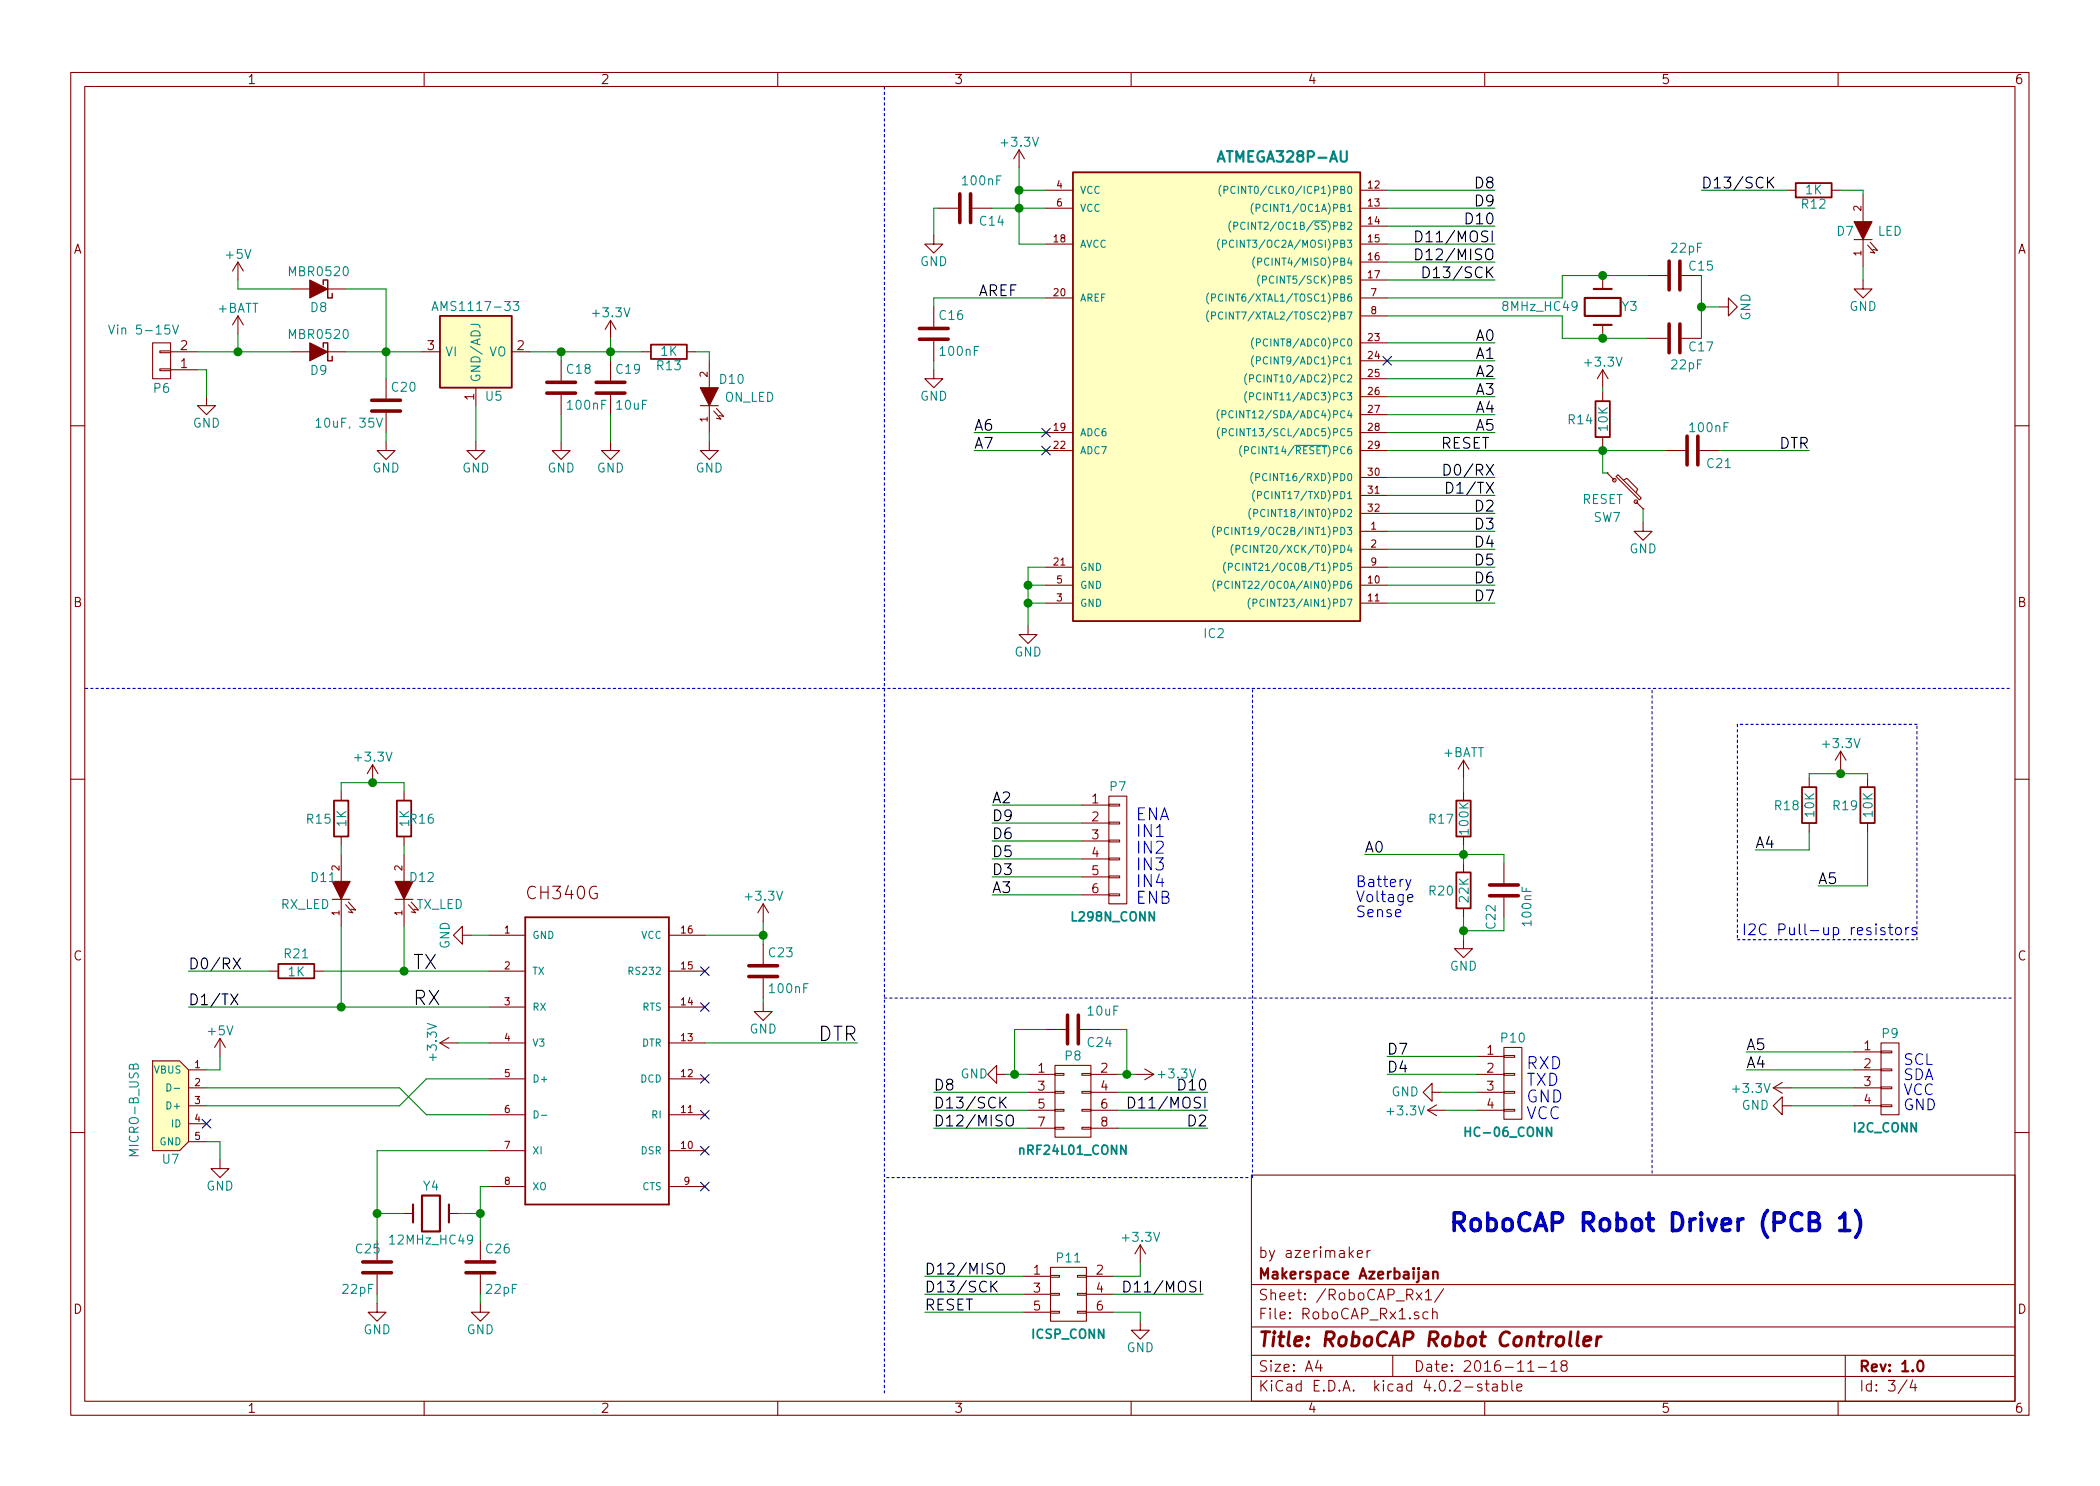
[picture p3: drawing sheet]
EESchema Schematic File Version 2
LIBS:power
LIBS:device
LIBS:transistors
LIBS:conn
LIBS:linear
LIBS:regul
LIBS:74xx
LIBS:cmos4000
LIBS:adc-dac
LIBS:memory
LIBS:xilinx
LIBS:microcontrollers
LIBS:dsp
LIBS:microchip
LIBS:analog_switches
LIBS:motorola
LIBS:texas
LIBS:intel
LIBS:audio
LIBS:interface
LIBS:digital-audio
LIBS:philips
LIBS:display
LIBS:cypress
LIBS:siliconi
LIBS:opto
LIBS:atmel
LIBS:contrib
LIBS:valves
LIBS:4000-ic
LIBS:7400-ic
LIBS:analog-ic
LIBS:avr-mcu
LIBS:bluegiga
LIBS:connector
LIBS:diode-inc-ic
LIBS:freescale-ic
LIBS:ftdi-ic
LIBS:led
LIBS:maxim-ic
LIBS:micrel-ic
LIBS:microchip-ic
LIBS:nxp-ic
LIBS:on-semi-ic
LIBS:regulator
LIBS:rohm
LIBS:sharp-relay
LIBS:sparkfun
LIBS:standard
LIBS:stmicro-mcu
LIBS:ti-ic
LIBS:transistor
LIBS:uln-ic
LIBS:metrix_parts
LIBS:mogar_KiCAD
LIBS:SparkFun
LIBS:bytelabs-ch
LIBS:CH340G
LIBS:joystick
LIBS:nokia_5110_lcd
LIBS:RoboCAP_ver1-cache
EELAYER 25 0
EELAYER END
$Descr A4 11693 8268
encoding utf-8
Sheet 3 4
Title "RoboCAP Robot Controller"
Date "2016-11-18"
Rev "1.0"
Comp "Makerspace Azerbaijan"
Comment1 "by azerimaker"
Comment2 ""
Comment3 ""
Comment4 ""
$EndDescr
$Comp
L ATMEGA328P-A IC2
U 1 1
P 6725 2150
F 0 "IC2" H 6700 750 50  0000 L BNN
F 1 "ATMEGA328P-AU" H 6775 3400 59  0000 L BNB
F 2 "Housings_QFP:TQFP-32_7x7mm_Pitch0.8mm" H 6725 2150 50  0001 C CIN
F 3 "" H 6725 2150 50  0000 C CNN
	1    6725 2150
	1    0    0    -1  
$EndComp
$Comp
L D_Schottky D9
U 1 1
P 1775 1950
F 0 "D9" H 1775 2050 50  0000 C CNN
F 1 "MBR0520" H 1775 1850 50  0000 C CNN
F 2 "Diodes_SMD:DO-214AB" H 1775 1950 50  0001 C CNN
F 3 "" H 1775 1950 50  0000 C CNN
	1    1775 1950
	-1   0    0    1   
$EndComp
$Comp
L CONN_01X02 P6
U 1 1
P 900 2000
F 0 "P6" H 900 2150 50  0000 C CNN
F 1 "Vin 5-15V" H 1000 1825 50  0000 C CNN
F 2 "Terminal_Blocks:TerminalBlock_Pheonix_MKDS1.5-2pol" H 900 2000 50  0001 C CNN
F 3 "" H 900 2000 50  0000 C CNN
	1    900  2000
	-1   0    0    1   
$EndComp
$Comp
L AP1117D33 U5
U 1 1
P 2650 1950
F 0 "U5" H 2750 1700 50  0000 C CNN
F 1 "AMS1117-33" H 2650 2200 50  0000 C CNN
F 2 "sot:SOT223" H 2650 1950 50  0001 C CNN
F 3 "" H 2650 1950 50  0000 C CNN
	1    2650 1950
	1    0    0    -1  
$EndComp
$Comp
L MICRO-B_USB U7
U 1 1
P 950 6150
F 0 "U7" H 950 5850 50  0000 C CNN
F 1 "MICRO-B_USB" V 750 6125 50  0000 C CNN
F 2 "USB_Connectors:Micro_USB_TH" H 950 6150 60  0001 C CNN
F 3 "" H 950 6150 60  0000 C CNN
	1    950  6150
	1    0    0    -1  
$EndComp
$Comp
L CH340G U6
U 1 1
P 3325 5900
F 0 "U6" H 3325 5900 50  0001 L CNN
F 1 "CH340G" H 3325 5900 50  0001 L CNN
F 2 "soic:SOIC16" H 3325 5900 50  0001 L CNN
F 3 "" H 3325 5900 60  0000 C CNN
	1    3325 5900
	1    0    0    -1  
$EndComp
$Comp
L CONN_01X06 P7
U 1 1
P 6225 4725
F 0 "P7" H 6225 5075 50  0000 C CNN
F 1 "L298N_CONN" H 6200 4350 50  0000 C CNB
F 2 "Pin_Headers:Pin_Header_Straight_1x06" H 6225 4725 50  0001 C CNN
F 3 "" H 6225 4725 50  0000 C CNN
	1    6225 4725
	1    0    0    -1  
$EndComp
$Comp
L D_Schottky D8
U 1 1
P 1775 1600
F 0 "D8" H 1775 1700 50  0000 C CNN
F 1 "MBR0520" H 1775 1500 50  0000 C CNN
F 2 "Diodes_SMD:DO-214AB" H 1775 1600 50  0001 C CNN
F 3 "" H 1775 1600 50  0000 C CNN
	1    1775 1600
	-1   0    0    1   
$EndComp
$Comp
L Crystal Y4
U 1 1
P 2400 6750
F 0 "Y4" H 2400 6900 50  0000 C CNN
F 1 "12MHz_HC49" H 2400 6600 50  0000 C CNN
F 2 "Crystals:Crystal_HC49-U_Vertical" H 2400 6750 50  0001 C CNN
F 3 "" H 2400 6750 50  0000 C CNN
	1    2400 6750
	1    0    0    -1  
$EndComp
$Comp
L Crystal Y3
U 1 1
P 8925 1700
F 0 "Y3" V 8925 1850 50  0000 C CNN
F 1 "8MHz_HC49" V 8925 1350 50  0000 C CNN
F 2 "Crystals:Crystal_HC49-U_Vertical" H 8925 1700 50  0001 C CNN
F 3 "" H 8925 1700 50  0000 C CNN
	1    8925 1700
	0    1    1    0   
$EndComp
$Comp
L C C25
U 1 1
P 2100 7050
F 0 "C25" H 1975 7150 50  0000 L CNN
F 1 "22pF" H 1900 6925 50  0000 L CNN
F 2 "Capacitors_SMD:C_0603_HandSoldering" H 2138 6900 50  0001 C CNN
F 3 "" H 2100 7050 50  0000 C CNN
	1    2100 7050
	1    0    0    -1  
$EndComp
$Comp
L C C26
U 1 1
P 2675 7050
F 0 "C26" H 2700 7150 50  0000 L CNN
F 1 "22pF" H 2700 6925 50  0000 L CNN
F 2 "Capacitors_SMD:C_0603_HandSoldering" H 2713 6900 50  0001 C CNN
F 3 "" H 2675 7050 50  0000 C CNN
	1    2675 7050
	1    0    0    -1  
$EndComp
$Comp
L C C15
U 1 1
P 9325 1525
F 0 "C15" V 9275 1600 50  0000 L CNN
F 1 "22pF" V 9175 1500 50  0000 L CNN
F 2 "Capacitors_SMD:C_0603_HandSoldering" H 9363 1375 50  0001 C CNN
F 3 "" H 9325 1525 50  0000 C CNN
	1    9325 1525
	0    1    1    0   
$EndComp
$Comp
L C C17
U 1 1
P 9325 1875
F 0 "C17" V 9375 1950 50  0000 L CNN
F 1 "22pF" V 9475 1850 50  0000 L CNN
F 2 "Capacitors_SMD:C_0603_HandSoldering" H 9363 1725 50  0001 C CNN
F 3 "" H 9325 1875 50  0000 C CNN
	1    9325 1875
	0    1    1    0   
$EndComp
$Comp
L C C18
U 1 1
P 3125 2150
F 0 "C18" H 3150 2250 50  0000 L CNN
F 1 "100nF" H 3150 2050 50  0000 L CNN
F 2 "Capacitors_SMD:C_0805" H 3163 2000 50  0001 C CNN
F 3 "" H 3125 2150 50  0000 C CNN
	1    3125 2150
	1    0    0    -1  
$EndComp
$Comp
L C C19
U 1 1
P 3400 2150
F 0 "C19" H 3425 2250 50  0000 L CNN
F 1 "10uF" H 3425 2050 50  0000 L CNN
F 2 "Capacitors_SMD:C_0805" H 3438 2000 50  0001 C CNN
F 3 "" H 3400 2150 50  0000 C CNN
	1    3400 2150
	1    0    0    -1  
$EndComp
$Comp
L C C20
U 1 1
P 2150 2250
F 0 "C20" H 2175 2350 50  0000 L CNN
F 1 "10uF, 35V" H 1750 2150 50  0000 L CNN
F 2 "Capacitors_SMD:C_0805" H 2188 2100 50  0001 C CNN
F 3 "" H 2150 2250 50  0000 C CNN
	1    2150 2250
	1    0    0    -1  
$EndComp
$Comp
L LED D10
U 1 1
P 3950 2200
F 0 "D10" V 4050 2075 50  0000 C CNN
F 1 "ON_LED" V 3950 1975 50  0000 C CNN
F 2 "LEDs:LED_0805" H 3950 2200 50  0001 C CNN
F 3 "" H 3950 2200 50  0000 C CNN
	1    3950 2200
	0    -1   -1   0   
$EndComp
$Comp
L R R13
U 1 1
P 3725 1950
F 0 "R13" V 3805 1950 50  0000 C CNN
F 1 "1K" V 3725 1950 50  0000 C CNN
F 2 "Resistors_SMD:R_0805" V 3655 1950 50  0001 C CNN
F 3 "" H 3725 1950 50  0000 C CNN
	1    3725 1950
	0    1    1    0   
$EndComp
$Comp
L C C23
U 1 1
P 4250 5400
F 0 "C23" H 4275 5500 50  0000 L CNN
F 1 "100nF" H 4275 5300 50  0000 L CNN
F 2 "Capacitors_SMD:C_0805" H 4288 5250 50  0001 C CNN
F 3 "" H 4250 5400 50  0000 C CNN
	1    4250 5400
	1    0    0    -1  
$EndComp
$Comp
L +3.3V #PWR051
U 1 1
P 3400 1875
F 0 "#PWR051" H 3400 1725 50  0001 C CNN
F 1 "+3.3V" H 3400 2015 50  0000 C CNN
F 2 "" H 3400 1875 50  0000 C CNN
F 3 "" H 3400 1875 50  0000 C CNN
	1    3400 1875
	1    0    0    -1  
$EndComp
$Comp
L +BATT #PWR052
U 1 1
P 1325 1850
F 0 "#PWR052" H 1325 1700 50  0001 C CNN
F 1 "+BATT" H 1325 1990 50  0000 C CNN
F 2 "" H 1325 1850 50  0000 C CNN
F 3 "" H 1325 1850 50  0000 C CNN
	1    1325 1850
	1    0    0    -1  
$EndComp
$Comp
L +5V #PWR053
U 1 1
P 1325 1550
F 0 "#PWR053" H 1325 1400 50  0001 C CNN
F 1 "+5V" H 1325 1690 50  0000 C CNN
F 2 "" H 1325 1550 50  0000 C CNN
F 3 "" H 1325 1550 50  0000 C CNN
	1    1325 1550
	1    0    0    -1  
$EndComp
$Comp
L CONN_02X04 P8
U 1 1
P 5975 6125
F 0 "P8" H 5975 6375 50  0000 C CNN
F 1 "nRF24L01_CONN" H 5975 5850 50  0000 C CNB
F 2 "Pin_Headers:Pin_Header_Straight_2x04" H 5975 4925 50  0001 C CNN
F 3 "" H 5975 4925 50  0000 C CNN
	1    5975 6125
	1    0    0    -1  
$EndComp
$Comp
L CONN_02X03 P11
U 1 1
P 5950 7200
F 0 "P11" H 5950 7400 50  0000 C CNN
F 1 "ICSP_CONN" H 5950 6975 50  0000 C CNB
F 2 "Pin_Headers:Pin_Header_Straight_2x03" H 5950 6000 50  0001 C CNN
F 3 "" H 5950 6000 50  0000 C CNN
	1    5950 7200
	1    0    0    -1  
$EndComp
$Comp
L CONN_01X04 P10
U 1 1
P 8425 6025
F 0 "P10" H 8425 6275 50  0000 C CNN
F 1 "HC-06_CONN" H 8400 5750 50  0000 C CNB
F 2 "Pin_Headers:Pin_Header_Straight_1x04" H 8425 6025 50  0001 C CNN
F 3 "" H 8425 6025 50  0000 C CNN
	1    8425 6025
	1    0    0    -1  
$EndComp
$Comp
L R R12
U 1 1
P 10100 1050
F 0 "R12" V 10180 1050 50  0000 C CNN
F 1 "1K" V 10100 1050 50  0000 C CNN
F 2 "Resistors_SMD:R_0805" V 10030 1050 50  0001 C CNN
F 3 "" H 10100 1050 50  0000 C CNN
	1    10100 1050
	0    1    1    0   
$EndComp
$Comp
L LED D7
U 1 1
P 10375 1275
F 0 "D7" V 10375 1375 50  0000 C CNN
F 1 "LED" V 10375 1125 50  0000 C CNN
F 2 "LEDs:LED_0805" H 10375 1275 50  0001 C CNN
F 3 "" H 10375 1275 50  0000 C CNN
	1    10375 1275
	0    -1   -1   0   
$EndComp
$Comp
L LED D12
U 1 1
P 2250 4950
F 0 "D12" V 2325 4850 50  0000 C CNN
F 1 "TX_LED" V 2175 4750 50  0000 C CNN
F 2 "LEDs:LED_0805" H 2250 4950 50  0001 C CNN
F 3 "" H 2250 4950 50  0000 C CNN
	1    2250 4950
	0    -1   -1   0   
$EndComp
$Comp
L R R16
U 1 1
P 2250 4550
F 0 "R16" H 2150 4550 50  0000 C CNN
F 1 "1K" V 2250 4550 50  0000 C CNN
F 2 "Resistors_SMD:R_0805" V 2180 4550 50  0001 C CNN
F 3 "" H 2250 4550 50  0000 C CNN
	1    2250 4550
	-1   0    0    1   
$EndComp
$Comp
L SW_PUSH_SMALL SW7
U 1 1
P 9050 2725
F 0 "SW7" H 8950 2575 50  0000 C CNN
F 1 "RESET" H 8925 2675 50  0000 C CNN
F 2 "Buttons_Switches_SMD:SW_SPST_EVQPE1" H 9050 2725 50  0001 C CNN
F 3 "" H 9050 2725 50  0000 C CNN
	1    9050 2725
	1    0    0    -1  
$EndComp
$Comp
L R R14
U 1 1
P 8925 2325
F 0 "R14" H 9050 2325 50  0000 C CNN
F 1 "10K" V 8925 2325 50  0000 C CNN
F 2 "Resistors_SMD:R_0805" V 8855 2325 50  0001 C CNN
F 3 "" H 8925 2325 50  0000 C CNN
	1    8925 2325
	-1   0    0    1   
$EndComp
$Comp
L C C16
U 1 1
P 5200 1850
F 0 "C16" H 5225 1950 50  0000 L CNN
F 1 "100nF" H 5225 1750 50  0000 L CNN
F 2 "Capacitors_SMD:C_0805" H 5238 1700 50  0001 C CNN
F 3 "" H 5200 1850 50  0000 C CNN
	1    5200 1850
	1    0    0    -1  
$EndComp
$Comp
L C C14
U 1 1
P 5375 1150
F 0 "C14" V 5450 1225 50  0000 L CNN
F 1 "100nF" V 5225 1125 50  0000 L CNN
F 2 "Capacitors_SMD:C_0805" H 5413 1000 50  0001 C CNN
F 3 "" H 5375 1150 50  0000 C CNN
	1    5375 1150
	0    1    1    0   
$EndComp
$Comp
L C C21
U 1 1
P 9425 2500
F 0 "C21" V 9500 2575 50  0000 L CNN
F 1 "100nF" V 9300 2475 50  0000 L CNN
F 2 "Capacitors_SMD:C_0805" H 9463 2350 50  0001 C CNN
F 3 "" H 9425 2500 50  0000 C CNN
	1    9425 2500
	0    1    1    0   
$EndComp
$Comp
L LED D11
U 1 1
P 1900 4950
F 0 "D11" V 1975 5050 50  0000 C CNN
F 1 "RX_LED" V 1825 5150 50  0000 C CNN
F 2 "LEDs:LED_0805" H 1900 4950 50  0001 C CNN
F 3 "" H 1900 4950 50  0000 C CNN
	1    1900 4950
	0    -1   -1   0   
$EndComp
$Comp
L R R15
U 1 1
P 1900 4550
F 0 "R15" H 2025 4550 50  0000 C CNN
F 1 "1K" V 1900 4550 50  0000 C CNN
F 2 "Resistors_SMD:R_0805" V 1830 4550 50  0001 C CNN
F 3 "" H 1900 4550 50  0000 C CNN
	1    1900 4550
	-1   0    0    1   
$EndComp
$Comp
L GND #PWR054
U 1 1
P 1225 6450
F 0 "#PWR054" H 1225 6200 50  0001 C CNN
F 1 "GND" H 1225 6300 50  0000 C CNN
F 2 "" H 1225 6450 50  0000 C CNN
F 3 "" H 1225 6450 50  0000 C CNN
	1    1225 6450
	1    0    0    -1  
$EndComp
$Comp
L GND #PWR055
U 1 1
P 2100 7250
F 0 "#PWR055" H 2100 7000 50  0001 C CNN
F 1 "GND" H 2100 7100 50  0000 C CNN
F 2 "" H 2100 7250 50  0000 C CNN
F 3 "" H 2100 7250 50  0000 C CNN
	1    2100 7250
	1    0    0    -1  
$EndComp
$Comp
L GND #PWR056
U 1 1
P 2675 7250
F 0 "#PWR056" H 2675 7000 50  0001 C CNN
F 1 "GND" H 2675 7100 50  0000 C CNN
F 2 "" H 2675 7250 50  0000 C CNN
F 3 "" H 2675 7250 50  0000 C CNN
	1    2675 7250
	1    0    0    -1  
$EndComp
$Comp
L GND #PWR057
U 1 1
P 2625 5200
F 0 "#PWR057" H 2625 4950 50  0001 C CNN
F 1 "GND" H 2625 5050 50  0000 C CNN
F 2 "" H 2625 5200 50  0000 C CNN
F 3 "" H 2625 5200 50  0000 C CNN
	1    2625 5200
	0    1    1    0   
$EndComp
$Comp
L GND #PWR058
U 1 1
P 4250 5575
F 0 "#PWR058" H 4250 5325 50  0001 C CNN
F 1 "GND" H 4250 5425 50  0000 C CNN
F 2 "" H 4250 5575 50  0000 C CNN
F 3 "" H 4250 5575 50  0000 C CNN
	1    4250 5575
	1    0    0    -1  
$EndComp
$Comp
L GND #PWR059
U 1 1
P 5725 3475
F 0 "#PWR059" H 5725 3225 50  0001 C CNN
F 1 "GND" H 5725 3325 50  0000 C CNN
F 2 "" H 5725 3475 50  0000 C CNN
F 3 "" H 5725 3475 50  0000 C CNN
	1    5725 3475
	1    0    0    -1  
$EndComp
$Comp
L GND #PWR060
U 1 1
P 3400 2450
F 0 "#PWR060" H 3400 2200 50  0001 C CNN
F 1 "GND" H 3400 2300 50  0000 C CNN
F 2 "" H 3400 2450 50  0000 C CNN
F 3 "" H 3400 2450 50  0000 C CNN
	1    3400 2450
	1    0    0    -1  
$EndComp
$Comp
L GND #PWR061
U 1 1
P 3950 2450
F 0 "#PWR061" H 3950 2200 50  0001 C CNN
F 1 "GND" H 3950 2300 50  0000 C CNN
F 2 "" H 3950 2450 50  0000 C CNN
F 3 "" H 3950 2450 50  0000 C CNN
	1    3950 2450
	1    0    0    -1  
$EndComp
$Comp
L GND #PWR062
U 1 1
P 3125 2450
F 0 "#PWR062" H 3125 2200 50  0001 C CNN
F 1 "GND" H 3125 2300 50  0000 C CNN
F 2 "" H 3125 2450 50  0000 C CNN
F 3 "" H 3125 2450 50  0000 C CNN
	1    3125 2450
	1    0    0    -1  
$EndComp
$Comp
L GND #PWR063
U 1 1
P 2150 2450
F 0 "#PWR063" H 2150 2200 50  0001 C CNN
F 1 "GND" H 2150 2300 50  0000 C CNN
F 2 "" H 2150 2450 50  0000 C CNN
F 3 "" H 2150 2450 50  0000 C CNN
	1    2150 2450
	1    0    0    -1  
$EndComp
$Comp
L GND #PWR064
U 1 1
P 1150 2200
F 0 "#PWR064" H 1150 1950 50  0001 C CNN
F 1 "GND" H 1150 2050 50  0000 C CNN
F 2 "" H 1150 2200 50  0000 C CNN
F 3 "" H 1150 2200 50  0000 C CNN
	1    1150 2200
	1    0    0    -1  
$EndComp
$Comp
L GND #PWR065
U 1 1
P 5200 2050
F 0 "#PWR065" H 5200 1800 50  0001 C CNN
F 1 "GND" H 5200 1900 50  0000 C CNN
F 2 "" H 5200 2050 50  0000 C CNN
F 3 "" H 5200 2050 50  0000 C CNN
	1    5200 2050
	1    0    0    -1  
$EndComp
$Comp
L GND #PWR066
U 1 1
P 10375 1550
F 0 "#PWR066" H 10375 1300 50  0001 C CNN
F 1 "GND" H 10375 1400 50  0000 C CNN
F 2 "" H 10375 1550 50  0000 C CNN
F 3 "" H 10375 1550 50  0000 C CNN
	1    10375 1550
	1    0    0    -1  
$EndComp
$Comp
L GND #PWR067
U 1 1
P 9150 2900
F 0 "#PWR067" H 9150 2650 50  0001 C CNN
F 1 "GND" H 9150 2750 50  0000 C CNN
F 2 "" H 9150 2900 50  0000 C CNN
F 3 "" H 9150 2900 50  0000 C CNN
	1    9150 2900
	1    0    0    -1  
$EndComp
$Comp
L GND #PWR068
U 1 1
P 9575 1700
F 0 "#PWR068" H 9575 1450 50  0001 C CNN
F 1 "GND" H 9575 1550 50  0000 C CNN
F 2 "" H 9575 1700 50  0000 C CNN
F 3 "" H 9575 1700 50  0000 C CNN
	1    9575 1700
	0    -1   -1   0   
$EndComp
$Comp
L GND #PWR069
U 1 1
P 8025 6075
F 0 "#PWR069" H 8025 5825 50  0001 C CNN
F 1 "GND" V 8025 5875 50  0000 C CNN
F 2 "" H 8025 6075 50  0000 C CNN
F 3 "" H 8025 6075 50  0000 C CNN
	1    8025 6075
	0    1    1    0   
$EndComp
$Comp
L GND #PWR070
U 1 1
P 6350 7350
F 0 "#PWR070" H 6350 7100 50  0001 C CNN
F 1 "GND" H 6350 7200 50  0000 C CNN
F 2 "" H 6350 7350 50  0000 C CNN
F 3 "" H 6350 7350 50  0000 C CNN
	1    6350 7350
	1    0    0    -1  
$EndComp
$Comp
L GND #PWR071
U 1 1
P 5600 5975
F 0 "#PWR071" H 5600 5725 50  0001 C CNN
F 1 "GND" V 5600 5800 50  0000 C CNN
F 2 "" H 5600 5975 50  0000 C CNN
F 3 "" H 5600 5975 50  0000 C CNN
	1    5600 5975
	0    1    1    0   
$EndComp
$Comp
L +5V #PWR072
U 1 1
P 1225 5875
F 0 "#PWR072" H 1225 5725 50  0001 C CNN
F 1 "+5V" H 1225 6015 50  0000 C CNN
F 2 "" H 1225 5875 50  0000 C CNN
F 3 "" H 1225 5875 50  0000 C CNN
	1    1225 5875
	1    0    0    -1  
$EndComp
$Comp
L +3.3V #PWR073
U 1 1
P 2550 5800
F 0 "#PWR073" H 2550 5650 50  0001 C CNN
F 1 "+3.3V" H 2550 5940 50  0000 C CNN
F 2 "" H 2550 5800 50  0000 C CNN
F 3 "" H 2550 5800 50  0000 C CNN
	1    2550 5800
	0    -1   -1   0   
$EndComp
$Comp
L +3.3V #PWR074
U 1 1
P 4250 5125
F 0 "#PWR074" H 4250 4975 50  0001 C CNN
F 1 "+3.3V" H 4250 5265 50  0000 C CNN
F 2 "" H 4250 5125 50  0000 C CNN
F 3 "" H 4250 5125 50  0000 C CNN
	1    4250 5125
	1    0    0    -1  
$EndComp
Text Label 2300 5400 0    79   ~ 0
TX
Text Label 2300 5600 0    79   ~ 0
RX
$Comp
L +3.3V #PWR075
U 1 1
P 2075 4350
F 0 "#PWR075" H 2075 4200 50  0001 C CNN
F 1 "+3.3V" H 2075 4490 50  0000 C CNN
F 2 "" H 2075 4350 50  0000 C CNN
F 3 "" H 2075 4350 50  0000 C CNN
	1    2075 4350
	1    0    0    -1  
$EndComp
NoConn ~ 3925 5400
NoConn ~ 3925 5600
NoConn ~ 3925 6000
NoConn ~ 3925 6200
NoConn ~ 3925 6400
NoConn ~ 3925 6600
Text Label 4775 5800 2    79   ~ 0
DTR
$Comp
L GND #PWR076
U 1 1
P 2650 2450
F 0 "#PWR076" H 2650 2200 50  0001 C CNN
F 1 "GND" H 2650 2300 50  0000 C CNN
F 2 "" H 2650 2450 50  0000 C CNN
F 3 "" H 2650 2450 50  0000 C CNN
	1    2650 2450
	1    0    0    -1  
$EndComp
$Comp
L +3.3V #PWR077
U 1 1
P 5675 925
F 0 "#PWR077" H 5675 775 50  0001 C CNN
F 1 "+3.3V" H 5675 1065 50  0000 C CNN
F 2 "" H 5675 925 50  0000 C CNN
F 3 "" H 5675 925 50  0000 C CNN
	1    5675 925 
	1    0    0    -1  
$EndComp
$Comp
L GND #PWR078
U 1 1
P 5200 1300
F 0 "#PWR078" H 5200 1050 50  0001 C CNN
F 1 "GND" H 5200 1150 50  0000 C CNN
F 2 "" H 5200 1300 50  0000 C CNN
F 3 "" H 5200 1300 50  0000 C CNN
	1    5200 1300
	1    0    0    -1  
$EndComp
Text Label 5450 1650 0    60   ~ 0
AREF
Text Label 10075 2500 2    60   ~ 0
DTR
Text Label 8025 2500 0    60   ~ 0
RESET
$Comp
L +3.3V #PWR079
U 1 1
P 8925 2150
F 0 "#PWR079" H 8925 2000 50  0001 C CNN
F 1 "+3.3V" H 8925 2290 50  0000 C CNN
F 2 "" H 8925 2150 50  0000 C CNN
F 3 "" H 8925 2150 50  0000 C CNN
	1    8925 2150
	1    0    0    -1  
$EndComp
Text Label 8325 1900 2    60   ~ 0
A0
Text Label 8325 2000 2    60   ~ 0
A1
Text Label 8325 2100 2    60   ~ 0
A2
Text Label 8325 2200 2    60   ~ 0
A3
Text Label 8325 2300 2    60   ~ 0
A4
Text Label 8325 2400 2    60   ~ 0
A5
Text Label 5425 2400 0    60   ~ 0
A6
Text Label 5425 2500 0    60   ~ 0
A7
Text Label 8325 2650 2    60   ~ 0
D0/RX
Text Label 8325 2750 2    60   ~ 0
D1/TX
Text Label 8325 2850 2    60   ~ 0
D2
Text Label 8325 2950 2    60   ~ 0
D3
Text Label 8325 3050 2    60   ~ 0
D4
Text Label 8325 3150 2    60   ~ 0
D5
Text Label 8325 3250 2    60   ~ 0
D6
Text Label 8325 3350 2    60   ~ 0
D7
Text Label 8325 1050 2    60   ~ 0
D8
Text Label 8325 1150 2    60   ~ 0
D9
Text Label 8325 1250 2    60   ~ 0
D10
Text Label 8325 1350 2    60   ~ 0
D11/MOSI
Text Label 8325 1450 2    60   ~ 0
D12/MISO
Text Label 8325 1550 2    60   ~ 0
D13/SCK
Text Label 9475 1050 0    60   ~ 0
D13/SCK
$Comp
L R R21
U 1 1
P 1650 5400
F 0 "R21" V 1750 5400 50  0000 C CNN
F 1 "1K" V 1650 5400 50  0000 C CNN
F 2 "Resistors_SMD:R_0805" V 1580 5400 50  0001 C CNN
F 3 "" H 1650 5400 50  0000 C CNN
	1    1650 5400
	0    -1   -1   0   
$EndComp
Text Label 1050 5400 0    60   ~ 0
D0/RX
Text Label 1050 5600 0    60   ~ 0
D1/TX
$Comp
L +3.3V #PWR080
U 1 1
P 6350 7025
F 0 "#PWR080" H 6350 6875 50  0001 C CNN
F 1 "+3.3V" H 6350 7165 50  0000 C CNN
F 2 "" H 6350 7025 50  0000 C CNN
F 3 "" H 6350 7025 50  0000 C CNN
	1    6350 7025
	1    0    0    -1  
$EndComp
Text Label 6700 7200 2    60   ~ 0
D11/MOSI
Text Label 5150 7100 0    60   ~ 0
D12/MISO
Text Label 5150 7200 0    60   ~ 0
D13/SCK
Text Label 5150 7300 0    60   ~ 0
RESET
$Comp
L +3.3V #PWR081
U 1 1
P 6325 5975
F 0 "#PWR081" H 6325 5825 50  0001 C CNN
F 1 "+3.3V" V 6325 6200 50  0000 C CNN
F 2 "" H 6325 5975 50  0000 C CNN
F 3 "" H 6325 5975 50  0000 C CNN
	1    6325 5975
	0    1    1    0   
$EndComp
$Comp
L C C24
U 1 1
P 5975 5725
F 0 "C24" V 6050 5800 50  0000 L CNN
F 1 "10uF" V 5875 5800 50  0000 L CNN
F 2 "Capacitors_SMD:C_0805" H 6013 5575 50  0001 C CNN
F 3 "" H 5975 5725 50  0000 C CNN
	1    5975 5725
	0    1    1    0   
$EndComp
Text Label 5200 6075 0    60   ~ 0
D8
Text Label 6725 6075 2    60   ~ 0
D10
Text Label 5200 6175 0    60   ~ 0
D13/SCK
Text Label 6725 6175 2    60   ~ 0
D11/MOSI
Text Label 5200 6275 0    60   ~ 0
D12/MISO
Text Label 6725 6275 2    60   ~ 0
D2
Text Notes 6325 5025 0    67   ~ 0
ENA\nIN1\nIN2\nIN3\nIN4\nENB
Text Label 5525 4475 0    60   ~ 0
A2
Text Label 5525 4975 0    60   ~ 0
A3
Text Label 5525 4575 0    60   ~ 0
D9
Text Label 5525 4675 0    60   ~ 0
D6
Text Label 5525 4775 0    60   ~ 0
D5
Text Label 5525 4875 0    60   ~ 0
D3
Text Label 7725 5975 0    60   ~ 0
D4
Text Label 7725 5875 0    60   ~ 0
D7
$Comp
L +3.3V #PWR082
U 1 1
P 8050 6175
F 0 "#PWR082" H 8050 6025 50  0001 C CNN
F 1 "+3.3V" V 8050 6400 50  0000 C CNN
F 2 "" H 8050 6175 50  0000 C CNN
F 3 "" H 8050 6175 50  0000 C CNN
	1    8050 6175
	0    -1   -1   0   
$EndComp
Text Notes 8500 6225 0    67   ~ 0
RXD\nTXD\nGND\nVCC
$Comp
L CONN_01X04 P9
U 1 1
P 10525 6000
F 0 "P9" H 10525 6250 50  0000 C CNN
F 1 "I2C_CONN" H 10500 5725 50  0000 C CNB
F 2 "Pin_Headers:Pin_Header_Straight_1x04" H 10525 6000 50  0001 C CNN
F 3 "" H 10525 6000 50  0000 C CNN
	1    10525 6000
	1    0    0    -1  
$EndComp
$Comp
L +3.3V #PWR083
U 1 1
P 9975 6050
F 0 "#PWR083" H 9975 5900 50  0001 C CNN
F 1 "+3.3V" V 9975 6275 50  0000 C CNN
F 2 "" H 9975 6050 50  0000 C CNN
F 3 "" H 9975 6050 50  0000 C CNN
	1    9975 6050
	0    -1   -1   0   
$EndComp
$Comp
L GND #PWR084
U 1 1
P 9975 6150
F 0 "#PWR084" H 9975 5900 50  0001 C CNN
F 1 "GND" V 9975 5950 50  0000 C CNN
F 2 "" H 9975 6150 50  0000 C CNN
F 3 "" H 9975 6150 50  0000 C CNN
	1    9975 6150
	0    1    1    0   
$EndComp
Text Label 9725 5850 0    60   ~ 0
A5
Text Label 9725 5950 0    60   ~ 0
A4
$Comp
L +3.3V #PWR085
U 1 1
P 10250 4275
F 0 "#PWR085" H 10250 4125 50  0001 C CNN
F 1 "+3.3V" H 10250 4415 50  0000 C CNN
F 2 "" H 10250 4275 50  0000 C CNN
F 3 "" H 10250 4275 50  0000 C CNN
	1    10250 4275
	1    0    0    -1  
$EndComp
$Comp
L R R18
U 1 1
P 10075 4475
F 0 "R18" H 10200 4475 50  0000 C CNN
F 1 "10K" V 10075 4475 50  0000 C CNN
F 2 "Resistors_SMD:R_0805" V 10005 4475 50  0001 C CNN
F 3 "" H 10075 4475 50  0000 C CNN
	1    10075 4475
	-1   0    0    1   
$EndComp
$Comp
L R R19
U 1 1
P 10400 4475
F 0 "R19" H 10525 4475 50  0000 C CNN
F 1 "10K" V 10400 4475 50  0000 C CNN
F 2 "Resistors_SMD:R_0805" V 10330 4475 50  0001 C CNN
F 3 "" H 10400 4475 50  0000 C CNN
	1    10400 4475
	-1   0    0    1   
$EndComp
Text Notes 10600 6175 0    60   ~ 0
SCL\nSDA\nVCC\nGND
Text Label 9775 4725 0    60   ~ 0
A4
Text Label 10125 4925 0    60   ~ 0
A5
Wire Wire Line
	1150 6350 1225 6350
Wire Wire Line
	1225 6350 1225 6450
Wire Wire Line
	1150 5950 1225 5950
Wire Wire Line
	1225 5950 1225 5875
Wire Wire Line
	2625 5200 2725 5200
Wire Wire Line
	1800 5400 2725 5400
Wire Wire Line
	1050 5600 2725 5600
Wire Wire Line
	2550 5800 2725 5800
Wire Wire Line
	2725 6400 2100 6400
Wire Wire Line
	2100 6400 2100 6900
Wire Wire Line
	2250 6750 2100 6750
Connection ~ 2100 6750
Wire Wire Line
	2725 6600 2675 6600
Wire Wire Line
	2675 6600 2675 6900
Wire Wire Line
	2550 6750 2675 6750
Connection ~ 2675 6750
Wire Wire Line
	2100 7200 2100 7250
Wire Wire Line
	2675 7200 2675 7250
Wire Wire Line
	2250 5150 2250 5400
Connection ~ 2250 5400
Wire Wire Line
	1900 5150 1900 5600
Connection ~ 1900 5600
Wire Wire Line
	1900 4750 1900 4700
Wire Wire Line
	2250 4750 2250 4700
Wire Wire Line
	1900 4350 2250 4350
Wire Wire Line
	1900 4350 1900 4400
Wire Wire Line
	2250 4350 2250 4400
Connection ~ 2075 4350
Wire Wire Line
	4250 5125 4250 5250
Wire Wire Line
	4250 5575 4250 5550
Wire Wire Line
	3925 5200 4250 5200
Connection ~ 4250 5200
Wire Wire Line
	3925 5800 4775 5800
Wire Wire Line
	1150 6150 2225 6150
Wire Wire Line
	1150 6050 2225 6050
Wire Wire Line
	2725 6200 2375 6200
Wire Wire Line
	2725 6000 2375 6000
Wire Wire Line
	2375 6000 2225 6150
Wire Wire Line
	2375 6200 2225 6050
Wire Wire Line
	1100 1950 1625 1950
Wire Wire Line
	1325 1850 1325 1950
Connection ~ 1325 1950
Wire Wire Line
	1150 2200 1150 2050
Wire Wire Line
	1150 2050 1100 2050
Wire Wire Line
	1325 1550 1325 1600
Wire Wire Line
	1325 1600 1625 1600
Wire Wire Line
	1925 1950 2350 1950
Wire Wire Line
	1925 1600 2150 1600
Wire Wire Line
	2150 1600 2150 2100
Connection ~ 2150 1950
Wire Wire Line
	2150 2400 2150 2450
Wire Wire Line
	2650 2250 2650 2450
Wire Wire Line
	2950 1950 3575 1950
Wire Wire Line
	3125 2000 3125 1950
Connection ~ 3125 1950
Wire Wire Line
	3400 1875 3400 2000
Connection ~ 3400 1950
Wire Wire Line
	3125 2450 3125 2300
Wire Wire Line
	3400 2450 3400 2300
Wire Wire Line
	3950 2000 3950 1950
Wire Wire Line
	3950 1950 3875 1950
Wire Wire Line
	3950 2450 3950 2400
Wire Wire Line
	5525 1150 5825 1150
Wire Wire Line
	5825 1050 5675 1050
Wire Wire Line
	5675 925  5675 1350
Connection ~ 5675 1150
Connection ~ 5675 1050
Wire Wire Line
	5200 1300 5200 1150
Wire Wire Line
	5200 1150 5225 1150
Wire Wire Line
	5675 1350 5825 1350
Wire Wire Line
	5200 2050 5200 2000
Wire Wire Line
	5200 1700 5200 1650
Wire Wire Line
	5200 1650 5825 1650
Wire Wire Line
	5725 3350 5825 3350
Wire Wire Line
	5725 3150 5725 3475
Wire Wire Line
	5825 3150 5725 3150
Connection ~ 5725 3350
Wire Wire Line
	5825 3250 5725 3250
Connection ~ 5725 3250
Wire Wire Line
	9150 2900 9150 2825
Wire Wire Line
	7725 2500 9275 2500
Wire Wire Line
	8925 2475 8925 2625
Connection ~ 8925 2500
Wire Wire Line
	8925 2625 8950 2625
Wire Wire Line
	9575 2500 10075 2500
Wire Wire Line
	8925 2150 8925 2175
Wire Wire Line
	7725 2650 8325 2650
Wire Wire Line
	7725 2750 8325 2750
Wire Wire Line
	7725 1650 8700 1650
Wire Wire Line
	8700 1650 8700 1525
Wire Wire Line
	8700 1525 9175 1525
Wire Wire Line
	8925 1550 8925 1525
Connection ~ 8925 1525
Wire Wire Line
	7725 1750 8700 1750
Wire Wire Line
	8700 1750 8700 1875
Wire Wire Line
	8700 1875 9175 1875
Wire Wire Line
	8925 1850 8925 1875
Connection ~ 8925 1875
Wire Wire Line
	9475 1525 9475 1875
Wire Wire Line
	9575 1700 9475 1700
Connection ~ 9475 1700
Wire Wire Line
	7725 1550 8325 1550
Wire Wire Line
	7725 1450 8325 1450
Wire Wire Line
	7725 1350 8325 1350
Wire Wire Line
	7725 1250 8325 1250
Wire Wire Line
	7725 1150 8325 1150
Wire Wire Line
	7725 1050 8325 1050
Wire Wire Line
	7725 1900 8325 1900
Wire Wire Line
	7725 2000 8325 2000
Wire Wire Line
	7725 2100 8325 2100
Wire Wire Line
	7725 2200 8325 2200
Wire Wire Line
	7725 2300 8325 2300
Wire Wire Line
	7725 2400 8325 2400
Wire Wire Line
	7725 2850 8325 2850
Wire Wire Line
	7725 2950 8325 2950
Wire Wire Line
	7725 3050 8325 3050
Wire Wire Line
	7725 3150 8325 3150
Wire Wire Line
	7725 3250 8325 3250
Wire Wire Line
	7725 3350 8325 3350
Wire Wire Line
	5825 2400 5425 2400
Wire Wire Line
	5825 2500 5425 2500
Wire Wire Line
	9950 1050 9475 1050
Wire Wire Line
	10250 1050 10375 1050
Wire Wire Line
	10375 1050 10375 1075
Wire Wire Line
	10375 1475 10375 1550
Wire Wire Line
	1500 5400 1050 5400
Wire Wire Line
	5700 7300 5150 7300
Wire Wire Line
	5700 7200 5150 7200
Wire Wire Line
	5700 7100 5150 7100
Wire Wire Line
	6200 7200 6700 7200
Wire Wire Line
	6350 7350 6350 7300
Wire Wire Line
	6350 7300 6200 7300
Wire Wire Line
	6350 7025 6350 7100
Wire Wire Line
	6350 7100 6200 7100
Wire Wire Line
	5600 5975 5725 5975
Wire Wire Line
	5825 5725 5650 5725
Wire Wire Line
	5650 5725 5650 5975
Connection ~ 5650 5975
Wire Wire Line
	6125 5725 6275 5725
Wire Wire Line
	6275 5725 6275 5975
Wire Wire Line
	6225 5975 6325 5975
Connection ~ 6275 5975
Wire Wire Line
	6225 6075 6725 6075
Wire Wire Line
	6225 6175 6725 6175
Wire Wire Line
	5725 6275 5200 6275
Wire Wire Line
	5725 6175 5200 6175
Wire Wire Line
	5725 6075 5200 6075
Wire Wire Line
	6225 6275 6725 6275
Wire Wire Line
	6025 4475 5525 4475
Wire Wire Line
	6025 4575 5525 4575
Wire Wire Line
	6025 4675 5525 4675
Wire Wire Line
	6025 4775 5525 4775
Wire Wire Line
	6025 4875 5525 4875
Wire Wire Line
	6025 4975 5525 4975
Wire Wire Line
	8025 6075 8225 6075
Wire Wire Line
	8225 6175 8050 6175
Wire Wire Line
	8225 5975 7725 5975
Wire Wire Line
	8225 5875 7725 5875
Wire Wire Line
	10325 5950 9725 5950
Wire Wire Line
	10325 5850 9725 5850
Wire Wire Line
	9975 6050 10325 6050
Wire Wire Line
	10325 6150 9975 6150
Wire Wire Line
	10075 4325 10075 4300
Wire Wire Line
	10075 4300 10400 4300
Wire Wire Line
	10250 4300 10250 4275
Wire Wire Line
	10400 4300 10400 4325
Connection ~ 10250 4300
Wire Wire Line
	10075 4625 10075 4725
Wire Wire Line
	10075 4725 9775 4725
Wire Wire Line
	10400 4625 10400 4925
Wire Wire Line
	10400 4925 10125 4925
Wire Notes Line
	10675 4025 9675 4025
Wire Notes Line
	9675 4025 9675 5225
Wire Notes Line
	9675 5225 10675 5225
Wire Notes Line
	10675 5225 10675 4025
Text Notes 9700 5200 0    60   ~ 0
I2C Pull-up resistors
$Comp
L R R17
U 1 1
P 8150 4550
F 0 "R17" H 8275 4550 50  0000 C CNN
F 1 "100K" V 8150 4550 50  0000 C CNN
F 2 "Resistors_SMD:R_0805" V 8080 4550 50  0001 C CNN
F 3 "" H 8150 4550 50  0000 C CNN
	1    8150 4550
	-1   0    0    1   
$EndComp
$Comp
L R R20
U 1 1
P 8150 4950
F 0 "R20" H 8275 4950 50  0000 C CNN
F 1 "22K" V 8150 4950 50  0000 C CNN
F 2 "Resistors_SMD:R_0805" V 8080 4950 50  0001 C CNN
F 3 "" H 8150 4950 50  0000 C CNN
	1    8150 4950
	-1   0    0    1   
$EndComp
$Comp
L C C22
U 1 1
P 8375 4950
F 0 "C22" V 8450 5025 50  0000 L CNN
F 1 "100nF" V 8250 4925 50  0000 L CNN
F 2 "Capacitors_SMD:C_0805" H 8413 4800 50  0001 C CNN
F 3 "" H 8375 4950 50  0000 C CNN
	1    8375 4950
	-1   0    0    1   
$EndComp
$Comp
L GND #PWR086
U 1 1
P 8150 5225
F 0 "#PWR086" H 8150 4975 50  0001 C CNN
F 1 "GND" H 8150 5075 50  0000 C CNN
F 2 "" H 8150 5225 50  0000 C CNN
F 3 "" H 8150 5225 50  0000 C CNN
	1    8150 5225
	1    0    0    -1  
$EndComp
$Comp
L +BATT #PWR087
U 1 1
P 8150 4325
F 0 "#PWR087" H 8150 4175 50  0001 C CNN
F 1 "+BATT" H 8150 4465 50  0000 C CNN
F 2 "" H 8150 4325 50  0000 C CNN
F 3 "" H 8150 4325 50  0000 C CNN
	1    8150 4325
	1    0    0    -1  
$EndComp
Wire Wire Line
	8150 5225 8150 5100
Wire Wire Line
	8375 5100 8375 5175
Wire Wire Line
	8375 5175 8150 5175
Connection ~ 8150 5175
Wire Wire Line
	8375 4750 8375 4800
Wire Wire Line
	7600 4750 8375 4750
Wire Wire Line
	8150 4700 8150 4800
Connection ~ 8150 4750
Wire Wire Line
	8150 4325 8150 4400
Text Label 7600 4750 0    60   ~ 0
A0
Text Notes 7550 5100 0    60   ~ 0
Battery\nVoltage \nSense
NoConn ~ 1150 6250
NoConn ~ 5825 2500
NoConn ~ 5825 2400
NoConn ~ 7725 2000
Wire Notes Line
	475  3825 11200 3825
Wire Notes Line
	4925 7750 4925 475 
Wire Notes Line
	6975 6550 6975 3825
Wire Notes Line
	9200 6525 9200 3825
Wire Notes Line
	4925 5550 11200 5550
Wire Notes Line
	6950 6550 4925 6550
Text Notes 8075 6850 0    98   ~ 20
RoboCAP Robot Driver (PCB 1)
$EndSCHEMATC
